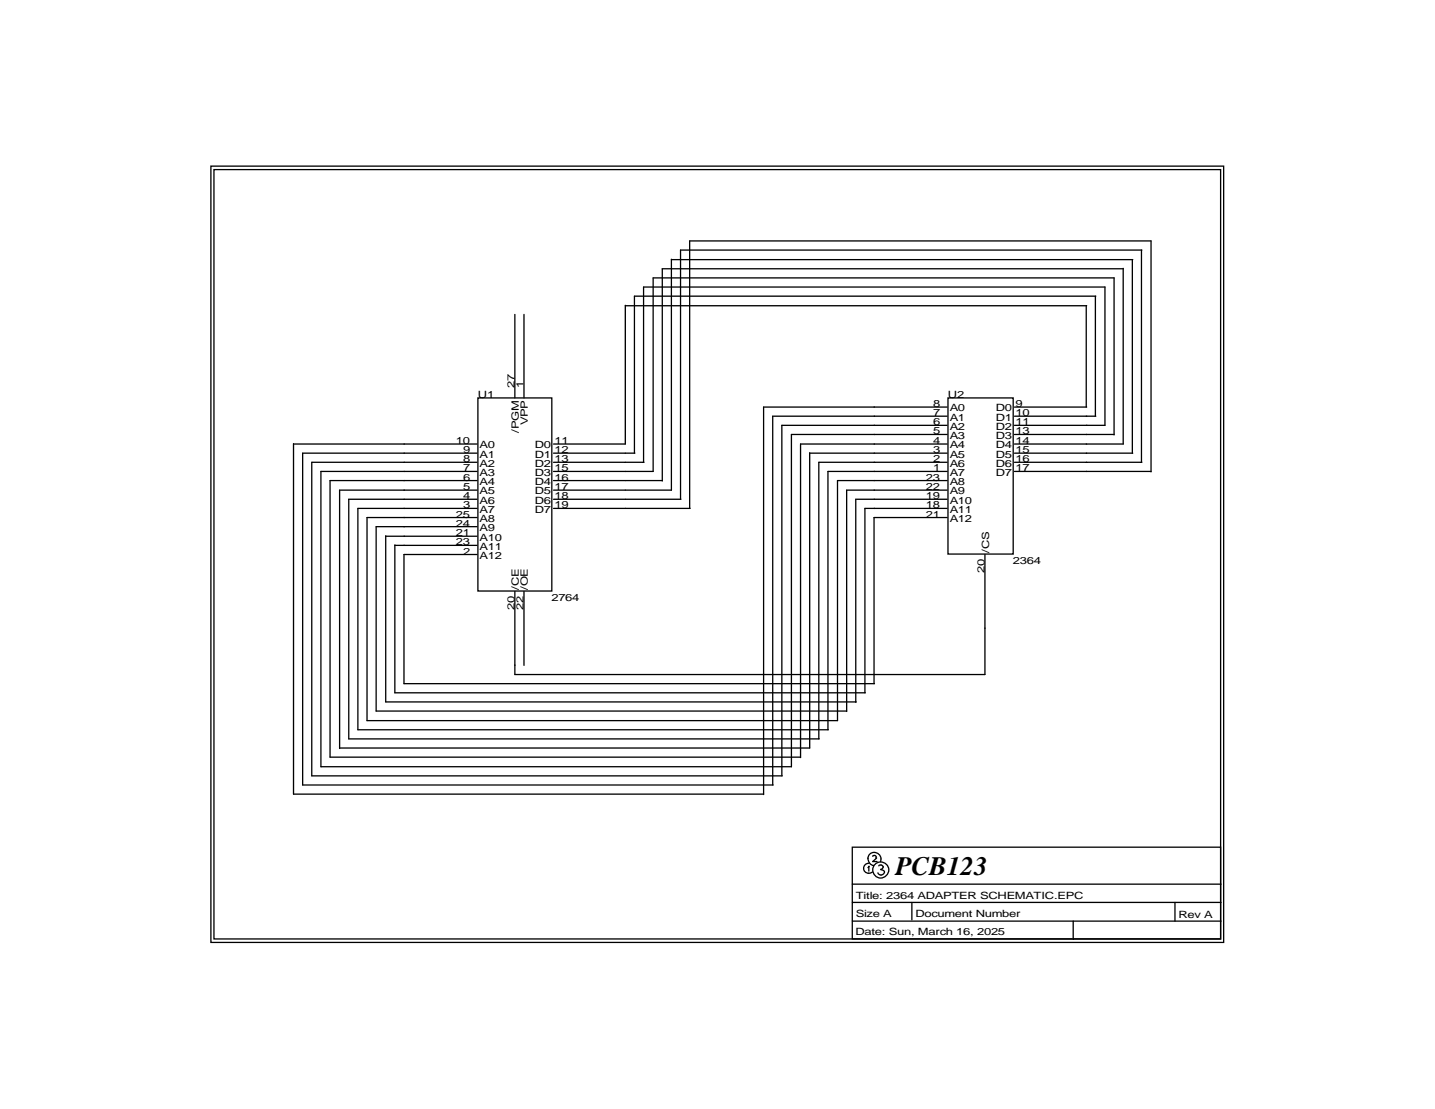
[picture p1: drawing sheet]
<svg xmlns="http://www.w3.org/2000/svg" width="279mm" height="216mm" viewBox="0 0 279 216" stroke-linecap="round" stroke-linejoin="round" font-family="sans-serif">
<g fill="none" stroke="#000" stroke-width=".25">
<path d="M41.1 32.3h197.2v151.2h-197.2zM41.7 33h196v149.8h-196zM121.8 59.4v27h-14M121.8 59.5h89.8M130.7 50.5v44.9h-22.9M130.7 50.5h89.9M211.5 59.5v19.7M213.3 57.7v23.3M213.4 57.7h-89.9v30.5M218.7 52.2v34.2h-21.2M218.7 52.3h-89.8v41.3M220.5 50.5v37.7"/>
<path d="M222.2 48.7v41.3M222.3 48.7h-89.8v48.5M93 77.5h14.4v37.6h-14.4zM100.2 61.2v16.3M102 61.2v16.3M184.4 79.2h-35.7v75.5M184.6 77.5h12.7v30.4h-12.7zM197.5 79.2h14.1M57.1 86.4h35.8M57.1 86.4v68.2h91.6M92.9 88.2h-34v64.6h91.6M92.9 90h-32.2v61h91.6"/>
<path d="M92.9 93.6h-28.6v53.8h91.6M92.9 95.4h-26.8v50.3M92.9 97.2h-25v46.6h91.6M92.9 99h-23.2v43.1h91.6M107.8 88.2h15.8M107.8 90h17.6M107.8 93.6h21.1M107.8 97.2h24.8M107.8 99h26.6M157.6 88.2h26.8M157.6 88.1v57.5h-91.5M184.4 81h-33.9v71.8"/>
<path d="M184.4 82.8h-32.2v68.2M184.4 90h-25v53.8M184.4 84.6h-30.3v64.7h-91.6v-57.5h30.4M184.4 91.8h-23.2v50.3M184.4 86.4h-28.5v61.1M184.4 93.6h-21.3v46.7h-91.6v-39.5h21.4M184.4 95.4h-19.6v43.1M184.4 97.2h-17.8v39.5M184.4 99h-16v35.9M197.5 88.2h23.1M197.5 81h15.9M197.5 82.8h17.6v-26.9h-89.8v34.1"/>
<path d="M197.5 90h24.8M197.5 91.8h26.6M197.5 84.6h19.4M216.9 84.7v-30.6h-89.7v37.7h-19.4M224.1 91.9v-45h-89.8v52.1M75.1 104.3v32.4h91.6M75.1 104.4h17.8M76.9 106.1v28.8h91.6M76.9 106.2h16M92.9 107.9h-14.2v25.2h91.6M92.9 102.5h-19.7v35.9h91.6M102 115.1v14.4"/>
<path d="M184.4 100.8h-14.2v32.3M191.8 107.9v23.4h-91.6v-16.2M165.9 164.9h71.8v17.9h-71.8zM165.9 172.1h71.8M165.9 175.7h71.8M165.9 179.3h71.8M169 167.1a1.28 1.28 0 0 1 1.6-1.1 1.28 1.28 0 0 1 .8 1.7M169 167a1.38 1.38 0 0 0 1.1 1.5M169.2 168.1a.97 .97 0 0 0-1 .9 .97 .97 0 0 0 1 1M169.2 168.7v.9M169.2 168.7l-.2 .2M169.8 169.8l-.7 .2"/>
<path d="M169.9 166.7a.34 .34 0 0 1 .5-.1 .34 .34 0 0 1 .1 .4M170.7 167l-.8 .7h.9M171.1 168.6l.2-.2a.5 .5 0 0 1 .7 .4M171.5 169.3l.6 .2a.62 .62 0 0 1-.4 .8 .62 .62 0 0 1-.8-.4M172 168.7l-.3 .5h-.3M177.5 175.7v3.4M209 179.3v3.6M228.8 175.7v3.6"/>
<circle cx="171.5" cy="169.4" r="1.57"/>
</g>
<text font-size="5.2" x="174.3" y="170.3">PCB123</text>
<g font-size="1.9">
<text x="93" y="77.4">U1</text>
<text x="100.2" y="75.6" transform="rotate(-90 100.2 75.6)">27</text>
<text x="101.9" y="75.6" transform="rotate(-90 101.9 75.6)">1</text>
<text x="184.6" y="77.4">U2</text>
<text x="102.8" y="82.8" transform="rotate(-90 102.8 82.8)">VPP</text>
<text x="181.7" y="79.2">8</text>
<text x="181.7" y="81">7</text>
<text x="181.7" y="82.8">6</text>
<text x="184.9" y="80.1">A0</text>
<text x="184.9" y="81.9">A1</text>
<text x="184.9" y="83.7">A2</text>
<text x="193.9" y="80.1">D0</text>
<text x="193.9" y="81.9">D1</text>
<text x="193.9" y="83.7">D2</text>
<text x="197.7" y="79.2">9</text>
<text x="197.7" y="81">10</text>
<text x="197.7" y="82.8">11</text>
<text x="88.7" y="86.4">10</text>
<text x="90.2" y="88.2">9</text>
<text x="93.4" y="87.3">A0</text>
<text x="93.4" y="89.1">A1</text>
<text x="101" y="84.2" transform="rotate(-90 101 84.2)">/PGM</text>
<text x="104.1" y="87.3">D0</text>
<text x="104.1" y="89.1">D1</text>
<text x="107.9" y="86.4">11</text>
<text x="107.9" y="88.2">12</text>
<text x="181.7" y="84.6">5</text>
<text x="181.7" y="86.4">4</text>
<text x="181.7" y="88.2">3</text>
<text x="184.9" y="85.5">A3</text>
<text x="184.9" y="87.3">A4</text>
<text x="184.9" y="89.1">A5</text>
<text x="193.9" y="85.5">D3</text>
<text x="193.9" y="87.3">D4</text>
<text x="193.9" y="89.1">D5</text>
<text x="197.7" y="84.6">13</text>
<text x="197.7" y="86.4">14</text>
<text x="197.7" y="88.2">15</text>
<text x="90.2" y="90">8</text>
<text x="90.2" y="91.8">7</text>
<text x="90.2" y="93.6">6</text>
<text x="90.2" y="95.3">5</text>
<text x="93.4" y="90.8">A2</text>
<text x="93.4" y="92.7">A3</text>
<text x="93.4" y="94.5">A4</text>
<text x="104.1" y="90.8">D2</text>
<text x="104.1" y="92.7">D3</text>
<text x="104.1" y="94.5">D4</text>
<text x="107.9" y="90">13</text>
<text x="107.9" y="91.8">15</text>
<text x="107.9" y="93.6">16</text>
<text x="107.9" y="95.3">17</text>
<text x="180.3" y="93.6">23</text>
<text x="180.3" y="95.3">22</text>
<text x="181.7" y="90">2</text>
<text x="181.7" y="91.8">1</text>
<text x="184.9" y="90.8">A6</text>
<text x="184.9" y="92.7">A7</text>
<text x="184.9" y="94.5">A8</text>
<text x="193.9" y="90.8">D6</text>
<text x="193.9" y="92.7">D7</text>
<text x="197.7" y="90">16</text>
<text x="197.7" y="91.8">17</text>
<text x="88.7" y="100.8">25</text>
<text x="90.2" y="97.2">4</text>
<text x="90.2" y="99">3</text>
<text x="93.4" y="96.3">A5</text>
<text x="93.4" y="98">A6</text>
<text x="93.4" y="99.8">A7</text>
<text x="93.4" y="101.7">A8</text>
<text x="104.1" y="96.3">D5</text>
<text x="104.1" y="98">D6</text>
<text x="104.1" y="99.8">D7</text>
<text x="107.9" y="97.2">18</text>
<text x="107.9" y="99">19</text>
<text x="180.3" y="97.2">19</text>
<text x="180.3" y="99">18</text>
<text x="180.3" y="100.8">21</text>
<text x="184.9" y="96.3">A9</text>
<text x="184.9" y="98">A10</text>
<text x="184.9" y="99.8">A11</text>
<text x="184.9" y="101.7">A12</text>
<text x="88.7" y="102.5">24</text>
<text x="88.7" y="104.3">21</text>
<text x="88.7" y="106.2">23</text>
<text x="90.2" y="107.9">2</text>
<text x="93.4" y="103.5">A9</text>
<text x="93.4" y="105.2">A10</text>
<text x="93.4" y="107">A11</text>
<text x="192.6" y="107.6" transform="rotate(-90 192.6 107.6)">/CS</text>
<text x="93.4" y="108.8">A12</text>
<text x="191.7" y="111.5" transform="rotate(-90 191.7 111.5)">20</text>
<text x="197.2" y="109.7">2364</text>
<text x="100.2" y="118.7" transform="rotate(-90 100.2 118.7)">20</text>
<text x="101" y="114.8" transform="rotate(-90 101 114.8)">/CE</text>
<text x="101.9" y="118.7" transform="rotate(-90 101.9 118.7)">22</text>
<text x="102.8" y="114.8" transform="rotate(-90 102.8 114.8)">/OE</text>
<text x="107.4" y="116.9">2764</text>
<text x="166.6" y="178.6">Size A</text>
<text x="166.6" y="174.9">Title: 2364 ADAPTER SCHEMATIC.EPC</text>
<text x="178.2" y="178.6">Document Number</text>
<text x="229.4" y="178.6">Rev A</text>
<text x="166.5" y="182.1">Date: Sun, March 16, 2025</text>
</g>
</svg>
